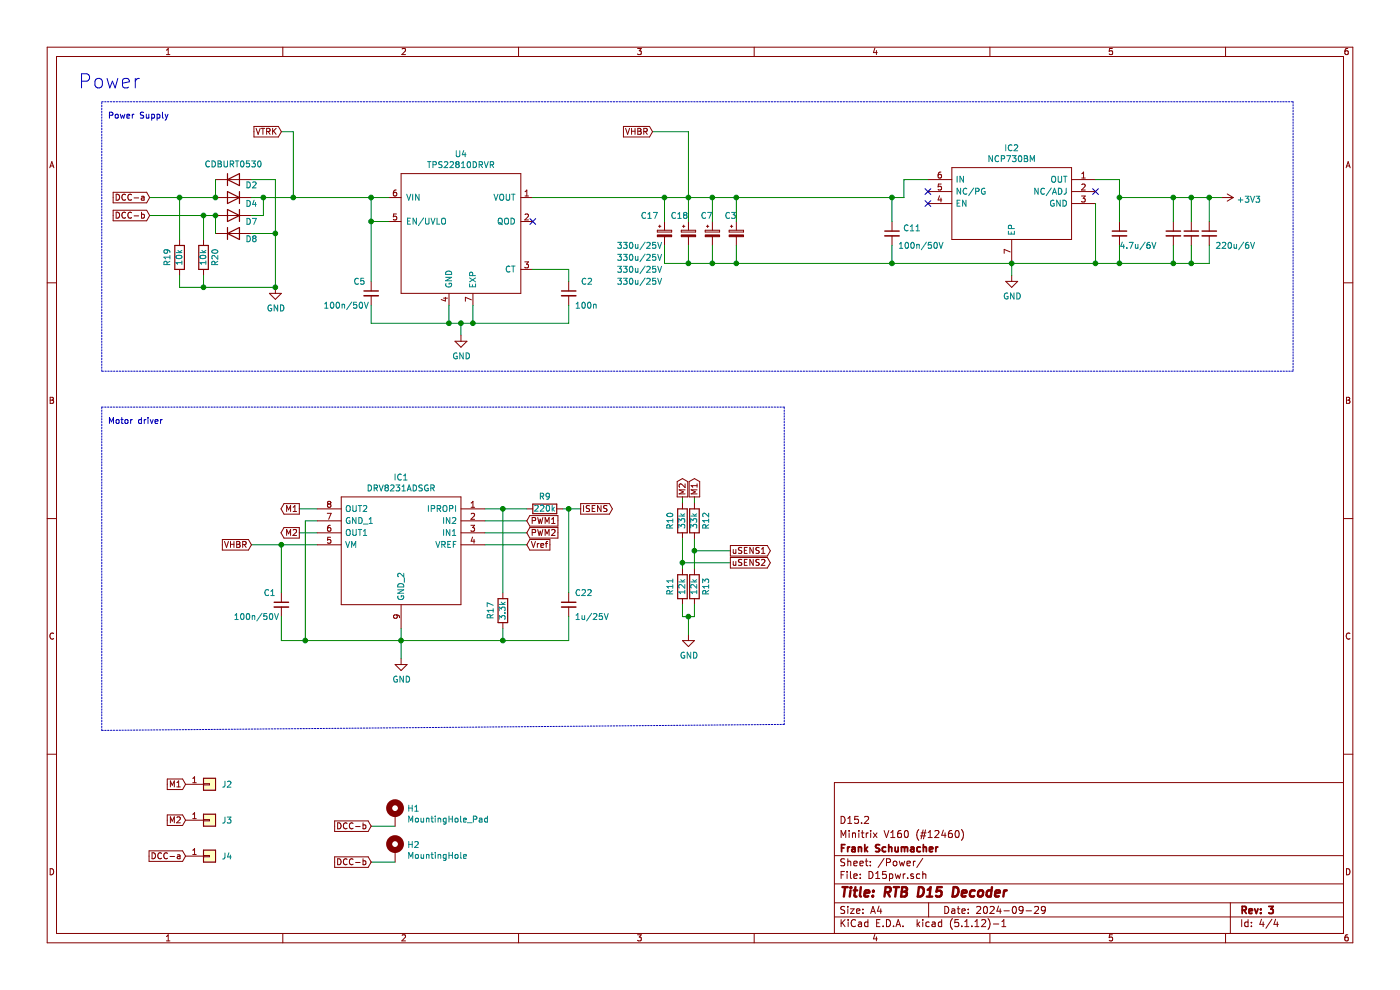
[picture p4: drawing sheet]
EESchema Schematic File Version 4
EELAYER 30 0
EELAYER END
$Descr A4 11693 8268
encoding utf-8
Sheet 4 4
Title "RTB D15 Decoder"
Date "2024-09-29"
Rev "3"
Comp "Frank Schumacher"
Comment1 "Minitrix V160 (#12460)"
Comment2 "D15.2"
Comment3 ""
Comment4 ""
$EndDescr
Text Notes 650  750  0    118  ~ 0
Power
$Comp
L power:GND #PWR?
U 1 1
P 8450 2300
AR Path="/5B6C6B9D/5F4F5167" Ref="#PWR?"  Part="1" 
AR Path="/5CA7768A/5F4F5167" Ref="#PWR0105"  Part="1" 
F 0 "#PWR0105" H 8450 2050 50  0001 C CNN
F 1 "GND" H 8455 2127 50  0000 C CNN
F 2 "" H 8450 2300 50  0001 C CNN
F 3 "" H 8450 2300 50  0001 C CNN
	1    8450 2300
	1    0    0    -1  
$EndComp
Wire Wire Line
	9350 1850 9350 1650
Text GLabel 5450 1100 0    50   Input ~ 0
VHBR
$Comp
L power:+3V3 #PWR0160
U 1 1
P 10200 1650
F 0 "#PWR0160" H 10200 1500 50  0001 C CNN
F 1 "+3V3" V 10215 1778 50  0000 L CNN
F 2 "" H 10200 1650 50  0001 C CNN
F 3 "" H 10200 1650 50  0001 C CNN
	1    10200 1650
	0    1    1    0   
$EndComp
Wire Wire Line
	9350 2050 9350 2200
$Comp
L Device:C_Small C?
U 1 1
P 9350 1950
AR Path="/5B6C6B9D/5F4F5173" Ref="C?"  Part="1" 
AR Path="/5CA7768A/5F4F5173" Ref="C12"  Part="1" 
F 0 "C12" H 9442 1996 50  0001 L CNN
F 1 "4.7u/6V" H 9350 1850 50  0000 L CNN
F 2 "Capacitor_SMD:C_0402_1005Metric" H 9350 1950 50  0001 C CNN
F 3 "~" H 9350 1950 50  0001 C CNN
	1    9350 1950
	1    0    0    -1  
$EndComp
$Comp
L power:GND #PWR?
U 1 1
P 3350 5500
AR Path="/5B6C6B9D/60B986FC" Ref="#PWR?"  Part="1" 
AR Path="/5CA7768A/60B986FC" Ref="#PWR0101"  Part="1" 
F 0 "#PWR0101" H 3350 5250 50  0001 C CNN
F 1 "GND" H 3355 5327 50  0000 C CNN
F 2 "" H 3350 5500 50  0001 C CNN
F 3 "" H 3350 5500 50  0001 C CNN
	1    3350 5500
	1    0    0    -1  
$EndComp
Text GLabel 2500 4250 0    50   Output ~ 0
M1
Text GLabel 2100 4550 0    50   Input ~ 0
VHBR
Text GLabel 4850 4250 2    50   Output ~ 0
ISENS
Text GLabel 4400 4450 2    50   Input ~ 0
PWM2
Text GLabel 4400 4350 2    50   Input ~ 0
PWM1
$Comp
L Device:D D?
U 1 1
P 1950 1500
AR Path="/5B6C6B9D/60BABCBE" Ref="D?"  Part="1" 
AR Path="/5CA7768A/60BABCBE" Ref="D2"  Part="1" 
F 0 "D2" H 2100 1550 50  0000 C CNN
F 1 "CDBURT0530" H 1950 1375 50  0000 C CNN
F 2 "Diode_SMD:D_0603_1608Metric" H 1950 1500 50  0001 C CNN
F 3 "~" H 1950 1500 50  0001 C CNN
	1    1950 1500
	1    0    0    1   
$EndComp
$Comp
L Device:D D?
U 1 1
P 1950 1650
AR Path="/5B6C6B9D/60BAC958" Ref="D?"  Part="1" 
AR Path="/5CA7768A/60BAC958" Ref="D4"  Part="1" 
F 0 "D4" H 1800 1600 50  0000 C CNN
F 1 "CDBURT0530" H 1950 1525 50  0001 C CNN
F 2 "Diode_SMD:D_0603_1608Metric" H 1950 1650 50  0001 C CNN
F 3 "~" H 1950 1650 50  0001 C CNN
	1    1950 1650
	-1   0    0    -1  
$EndComp
$Comp
L Device:D D?
U 1 1
P 1950 1800
AR Path="/5B6C6B9D/60BAD196" Ref="D?"  Part="1" 
AR Path="/5CA7768A/60BAD196" Ref="D7"  Part="1" 
F 0 "D7" H 1800 1750 50  0000 C CNN
F 1 "CDBURT0530" H 1950 1675 50  0001 C CNN
F 2 "Diode_SMD:D_0603_1608Metric" H 1950 1800 50  0001 C CNN
F 3 "~" H 1950 1800 50  0001 C CNN
	1    1950 1800
	-1   0    0    -1  
$EndComp
$Comp
L Device:D D?
U 1 1
P 1950 1950
AR Path="/5B6C6B9D/60BAD31F" Ref="D?"  Part="1" 
AR Path="/5CA7768A/60BAD31F" Ref="D8"  Part="1" 
F 0 "D8" H 2100 2000 50  0000 C CNN
F 1 "CDBURT0530" H 1950 1825 50  0001 C CNN
F 2 "Diode_SMD:D_0603_1608Metric" H 1950 1950 50  0001 C CNN
F 3 "~" H 1950 1950 50  0001 C CNN
	1    1950 1950
	1    0    0    1   
$EndComp
Wire Wire Line
	1800 1500 1800 1650
Connection ~ 1800 1650
Wire Wire Line
	1800 1800 1800 1950
Connection ~ 1800 1800
Wire Wire Line
	2100 1650 2200 1650
Wire Wire Line
	2100 1800 2200 1800
Text GLabel 1250 1800 0    50   Input ~ 0
DCC-b
Wire Wire Line
	2300 1950 2300 1500
Wire Wire Line
	2100 1500 2300 1500
Wire Wire Line
	2100 1950 2300 1950
Connection ~ 2300 1950
Wire Wire Line
	2200 1650 2200 1800
$Comp
L Device:R R9
U 1 1
P 4550 4250
F 0 "R9" V 4650 4250 50  0000 C CNN
F 1 "220k" V 4550 4250 50  0000 C CNN
F 2 "Resistor_SMD:R_0402_1005Metric" V 4480 4250 50  0001 C CNN
F 3 "~" H 4550 4250 50  0001 C CNN
	1    4550 4250
	0    -1   -1   0   
$EndComp
$Comp
L Device:R R10
U 1 1
P 5700 4350
F 0 "R10" V 5800 4350 50  0000 C CNN
F 1 "33k" V 5700 4350 50  0000 C CNN
F 2 "Resistor_SMD:R_0402_1005Metric" V 5630 4350 50  0001 C CNN
F 3 "~" H 5700 4350 50  0001 C CNN
	1    5700 4350
	-1   0    0    1   
$EndComp
$Comp
L Device:R R12
U 1 1
P 5800 4350
F 0 "R12" V 5700 4350 50  0000 C CNN
F 1 "33k" V 5800 4350 50  0000 C CNN
F 2 "Resistor_SMD:R_0402_1005Metric" V 5730 4350 50  0001 C CNN
F 3 "~" H 5800 4350 50  0001 C CNN
	1    5800 4350
	-1   0    0    1   
$EndComp
Wire Wire Line
	5700 4200 5700 4150
Wire Wire Line
	5800 4200 5800 4150
$Comp
L Device:R R11
U 1 1
P 5700 4900
F 0 "R11" V 5800 4900 50  0000 C CNN
F 1 "12k" V 5700 4900 50  0000 C CNN
F 2 "Resistor_SMD:R_0402_1005Metric" V 5630 4900 50  0001 C CNN
F 3 "~" H 5700 4900 50  0001 C CNN
	1    5700 4900
	-1   0    0    1   
$EndComp
$Comp
L Device:R R13
U 1 1
P 5800 4900
F 0 "R13" V 5700 4900 50  0000 C CNN
F 1 "12k" V 5800 4900 50  0000 C CNN
F 2 "Resistor_SMD:R_0402_1005Metric" V 5730 4900 50  0001 C CNN
F 3 "~" H 5800 4900 50  0001 C CNN
	1    5800 4900
	-1   0    0    1   
$EndComp
Wire Wire Line
	5750 5150 5750 5300
$Comp
L power:GND #PWR?
U 1 1
P 5750 5300
AR Path="/5B6C6B9D/60B77AB2" Ref="#PWR?"  Part="1" 
AR Path="/5CA7768A/60B77AB2" Ref="#PWR0107"  Part="1" 
F 0 "#PWR0107" H 5750 5050 50  0001 C CNN
F 1 "GND" H 5755 5127 50  0000 C CNN
F 2 "" H 5750 5300 50  0001 C CNN
F 3 "" H 5750 5300 50  0001 C CNN
	1    5750 5300
	1    0    0    -1  
$EndComp
Text GLabel 6100 4600 2    50   Output ~ 0
uSENS1
Wire Wire Line
	5800 4600 6100 4600
Text GLabel 6100 4700 2    50   Output ~ 0
uSENS2
Text GLabel 5700 4150 1    50   Output ~ 0
M2
Text GLabel 5800 4150 1    50   Output ~ 0
M1
Wire Wire Line
	5700 4700 6100 4700
Wire Wire Line
	5800 4500 5800 4600
Connection ~ 5700 4700
Wire Wire Line
	5700 4700 5700 4750
Connection ~ 5800 4600
Wire Wire Line
	5800 4600 5800 4750
Wire Wire Line
	5700 4500 5700 4700
Connection ~ 2200 1650
Text GLabel 2350 1100 0    50   Input ~ 0
VTRK
Wire Wire Line
	2450 1650 2450 1100
Wire Wire Line
	2450 1100 2350 1100
$Comp
L Device:R R17
U 1 1
P 4200 5100
F 0 "R17" V 4300 5100 50  0000 C CNN
F 1 "3.3k" V 4200 5100 50  0000 C CNN
F 2 "Resistor_SMD:R_0402_1005Metric" V 4130 5100 50  0001 C CNN
F 3 "~" H 4200 5100 50  0001 C CNN
	1    4200 5100
	-1   0    0    1   
$EndComp
Wire Wire Line
	5700 5050 5700 5150
Wire Wire Line
	5700 5150 5750 5150
Wire Wire Line
	5750 5150 5800 5150
Wire Wire Line
	5800 5150 5800 5050
Connection ~ 5750 5150
$Comp
L Device:C_Small C?
U 1 1
P 2350 5050
AR Path="/5B6C6B9D/60EF6A0C" Ref="C?"  Part="1" 
AR Path="/5CA7768A/60EF6A0C" Ref="C1"  Part="1" 
F 0 "C1" H 2200 5150 50  0000 L CNN
F 1 "100n/50V" H 1950 4950 50  0000 L CNN
F 2 "Capacitor_SMD:C_0402_1005Metric" H 2350 5050 50  0001 C CNN
F 3 "~" H 2350 5050 50  0001 C CNN
	1    2350 5050
	1    0    0    -1  
$EndComp
Wire Wire Line
	7450 1850 7450 1650
Wire Wire Line
	7450 2050 7450 2200
Connection ~ 5750 1650
$Comp
L RTB:TPS22810DRVR U4
U 1 1
P 3850 1950
F 0 "U4" H 3850 2615 50  0000 C CNN
F 1 "TPS22810DRVR" H 3850 2524 50  0000 C CNN
F 2 "Package_DFN_QFN:DFN-6-1EP_2x2mm_P0.65mm_EP1x1.6mm" H 3850 2550 50  0001 C CNN
F 3 "" H 3850 1950 50  0001 C CNN
	1    3850 1950
	1    0    0    -1  
$EndComp
Wire Wire Line
	3100 1650 3100 1850
Wire Wire Line
	3100 1850 3250 1850
Connection ~ 3100 1650
Wire Wire Line
	3100 1650 3250 1650
Wire Wire Line
	3750 2550 3750 2700
Wire Wire Line
	3750 2700 3850 2700
Wire Wire Line
	3950 2700 3950 2550
$Comp
L power:GND #PWR?
U 1 1
P 3850 2800
AR Path="/5B6C6B9D/60F78B92" Ref="#PWR?"  Part="1" 
AR Path="/5CA7768A/60F78B92" Ref="#PWR0106"  Part="1" 
F 0 "#PWR0106" H 3850 2550 50  0001 C CNN
F 1 "GND" H 3855 2627 50  0000 C CNN
F 2 "" H 3850 2800 50  0001 C CNN
F 3 "" H 3850 2800 50  0001 C CNN
	1    3850 2800
	1    0    0    -1  
$EndComp
Connection ~ 3850 2700
Wire Wire Line
	3850 2700 3950 2700
$Comp
L power:GND #PWR?
U 1 1
P 2300 2400
AR Path="/5B6C6B9D/60F79450" Ref="#PWR?"  Part="1" 
AR Path="/5CA7768A/60F79450" Ref="#PWR0115"  Part="1" 
F 0 "#PWR0115" H 2300 2150 50  0001 C CNN
F 1 "GND" H 2305 2227 50  0000 C CNN
F 2 "" H 2300 2400 50  0001 C CNN
F 3 "" H 2300 2400 50  0001 C CNN
	1    2300 2400
	1    0    0    -1  
$EndComp
NoConn ~ 4450 1850
Wire Wire Line
	5750 1100 5750 1650
Wire Wire Line
	5450 1100 5750 1100
Wire Wire Line
	3850 2700 3850 2800
Wire Wire Line
	8450 2300 8450 2200
Connection ~ 2450 1650
Wire Wire Line
	2200 1650 2450 1650
$Comp
L RTB:NCP730BMT330TBG IC2
U 1 1
P 9150 1500
F 0 "IC2" H 9850 1765 50  0000 C CNN
F 1 "NCP730BM" H 9850 1674 50  0000 C CNN
F 2 "Package_SON:WSON-6-1EP_2x2mm_P0.65mm_EP1x1.6mm_ThermalVias" H 10400 1600 50  0001 L CNN
F 3 "https://www.mouser.de/datasheet/2/308/NCP730-D-1760032.pdf" H 10400 1500 50  0001 L CNN
F 4 "LDO Regulator Pos 3.3V 0.15A 6-Pin WDFN EP T/R" H 10400 1400 50  0001 L CNN "Description"
F 5 "0.8" H 10400 1300 50  0001 L CNN "Height"
F 6 "863-NCP730BMT330TBG" H 10400 1200 50  0001 L CNN "Mouser Part Number"
F 7 "https://www.mouser.co.uk/ProductDetail/onsemi/NCP730BMT330TBG?qs=xZ%2FP%252Ba9zWqYJIxqIDY%252BSGg%3D%3D" H 10400 1100 50  0001 L CNN "Mouser Price/Stock"
F 8 "ON Semiconductor" H 10400 1000 50  0001 L CNN "Manufacturer_Name"
F 9 "NCP730BMT330TBG" H 10400 900 50  0001 L CNN "Manufacturer_Part_Number"
	1    9150 1500
	-1   0    0    -1  
$EndComp
Wire Wire Line
	7550 1650 7550 1500
Wire Wire Line
	7550 1500 7750 1500
Wire Wire Line
	9150 1500 9350 1500
Wire Wire Line
	9350 1500 9350 1650
Wire Wire Line
	9150 1700 9150 2200
Connection ~ 9150 2200
Wire Wire Line
	9150 2200 9350 2200
$Comp
L Device:R R20
U 1 1
P 1700 2150
F 0 "R20" V 1600 2150 50  0000 C CNN
F 1 "10k" V 1700 2150 50  0000 C CNN
F 2 "Resistor_SMD:R_0402_1005Metric" V 1630 2150 50  0001 C CNN
F 3 "~" H 1700 2150 50  0001 C CNN
	1    1700 2150
	-1   0    0    1   
$EndComp
Wire Wire Line
	1700 2000 1700 1800
Connection ~ 1700 1800
Wire Wire Line
	1700 1800 1800 1800
Wire Wire Line
	1700 2300 1700 2400
Wire Wire Line
	1700 2400 2300 2400
Connection ~ 2300 2400
Text GLabel 1250 1650 0    50   Input ~ 0
DCC-a
Wire Wire Line
	1250 1800 1700 1800
$Comp
L Device:R R19
U 1 1
P 1500 2150
F 0 "R19" V 1600 2150 50  0000 C CNN
F 1 "10k" V 1500 2150 50  0000 C CNN
F 2 "Resistor_SMD:R_0402_1005Metric" V 1430 2150 50  0001 C CNN
F 3 "~" H 1500 2150 50  0001 C CNN
	1    1500 2150
	-1   0    0    1   
$EndComp
Wire Wire Line
	1500 2000 1500 1650
Wire Wire Line
	1800 1650 1500 1650
Wire Wire Line
	1500 1650 1250 1650
Connection ~ 1500 1650
Wire Wire Line
	1500 2300 1500 2400
Wire Wire Line
	1500 2400 1700 2400
Connection ~ 1700 2400
$Comp
L Device:C_Small C?
U 1 1
P 4750 5050
AR Path="/5B6C6B9D/61C7D46B" Ref="C?"  Part="1" 
AR Path="/5CA7768A/61C7D46B" Ref="C22"  Part="1" 
F 0 "C22" H 4800 5150 50  0000 L CNN
F 1 "1u/25V" H 4800 4950 50  0000 L CNN
F 2 "Capacitor_SMD:C_0402_1005Metric" H 4750 5050 50  0001 C CNN
F 3 "~" H 4750 5050 50  0001 C CNN
	1    4750 5050
	1    0    0    -1  
$EndComp
$Comp
L Mechanical:MountingHole_Pad H2
U 1 1
P 3300 7100
F 0 "H2" H 3400 7146 50  0000 L CNN
F 1 "MountingHole" H 3400 7055 50  0000 L CNN
F 2 "TestPoint:TestPoint_THTPad_2.5x2.5mm_Drill1.2mm" H 3300 7100 50  0001 C CNN
F 3 "~" H 3300 7100 50  0001 C CNN
	1    3300 7100
	1    0    0    -1  
$EndComp
$Comp
L Connector_Generic:Conn_01x01 J2
U 1 1
P 1750 6550
F 0 "J2" H 1850 6550 50  0000 L CNN
F 1 "Conn_01x01" H 1830 6501 50  0001 L CNN
F 2 "TestPoint:TestPoint_THTPad_2.0x2.0mm_Drill1.0mm" H 1750 6550 50  0001 C CNN
F 3 "~" H 1750 6550 50  0001 C CNN
	1    1750 6550
	1    0    0    -1  
$EndComp
Text GLabel 1550 6550 0    50   Input ~ 0
M1
$Comp
L Connector_Generic:Conn_01x01 J3
U 1 1
P 1750 6850
F 0 "J3" H 1850 6850 50  0000 L CNN
F 1 "Conn_01x01" H 1830 6801 50  0001 L CNN
F 2 "TestPoint:TestPoint_THTPad_2.0x2.0mm_Drill1.0mm" H 1750 6850 50  0001 C CNN
F 3 "~" H 1750 6850 50  0001 C CNN
	1    1750 6850
	1    0    0    -1  
$EndComp
Text GLabel 1550 6850 0    50   Input ~ 0
M2
$Comp
L Connector_Generic:Conn_01x01 J4
U 1 1
P 1750 7150
F 0 "J4" H 1850 7150 50  0000 L CNN
F 1 "Conn_01x01" H 1830 7101 50  0001 L CNN
F 2 "TestPoint:TestPoint_Pad_D2.5mm" H 1750 7150 50  0001 C CNN
F 3 "~" H 1750 7150 50  0001 C CNN
	1    1750 7150
	1    0    0    -1  
$EndComp
Text GLabel 1550 7150 0    50   Input ~ 0
DCC-a
$Comp
L Device:C_Small C?
U 1 1
P 4750 2450
AR Path="/5B6C6B9D/61F386A9" Ref="C?"  Part="1" 
AR Path="/5CA7768A/61F386A9" Ref="C2"  Part="1" 
F 0 "C2" H 4850 2550 50  0000 L CNN
F 1 "100n" H 4800 2350 50  0000 L CNN
F 2 "Capacitor_SMD:C_0402_1005Metric" H 4750 2450 50  0001 C CNN
F 3 "~" H 4750 2450 50  0001 C CNN
	1    4750 2450
	1    0    0    -1  
$EndComp
Wire Wire Line
	4450 2250 4750 2250
Wire Wire Line
	4750 2250 4750 2350
Wire Wire Line
	3950 2700 4750 2700
Wire Wire Line
	4750 2700 4750 2550
Connection ~ 3950 2700
Wire Wire Line
	2300 1950 2300 2400
$Comp
L Device:C_Small C?
U 1 1
P 3100 2450
AR Path="/5B6C6B9D/61F54FF7" Ref="C?"  Part="1" 
AR Path="/5CA7768A/61F54FF7" Ref="C5"  Part="1" 
F 0 "C5" H 2950 2550 50  0000 L CNN
F 1 "100n/50V" H 2700 2350 50  0000 L CNN
F 2 "Capacitor_SMD:C_0402_1005Metric" H 3100 2450 50  0001 C CNN
F 3 "~" H 3100 2450 50  0001 C CNN
	1    3100 2450
	1    0    0    -1  
$EndComp
Wire Wire Line
	3100 2350 3100 1850
Connection ~ 3100 1850
Wire Wire Line
	3100 2550 3100 2700
Wire Wire Line
	3100 2700 3750 2700
Connection ~ 3750 2700
$Comp
L Device:C_Small C?
U 1 1
P 7450 1950
AR Path="/5B6C6B9D/61F1A086" Ref="C?"  Part="1" 
AR Path="/5CA7768A/61F1A086" Ref="C11"  Part="1" 
F 0 "C11" H 7542 1996 50  0000 L CNN
F 1 "100n/50V" H 7500 1850 50  0000 L CNN
F 2 "Capacitor_SMD:C_0402_1005Metric" H 7450 1950 50  0001 C CNN
F 3 "~" H 7450 1950 50  0001 C CNN
	1    7450 1950
	1    0    0    -1  
$EndComp
Wire Wire Line
	3300 6900 3100 6900
Wire Wire Line
	3300 7200 3100 7200
Text GLabel 3100 6900 0    50   Input ~ 0
DCC-b
Text GLabel 3100 7200 0    50   Input ~ 0
DCC-b
$Comp
L Mechanical:MountingHole_Pad H1
U 1 1
P 3300 6800
F 0 "H1" H 3400 6849 50  0000 L CNN
F 1 "MountingHole_Pad" H 3400 6758 50  0000 L CNN
F 2 "TestPoint:TestPoint_THTPad_2.5x2.5mm_Drill1.2mm" H 3300 6800 50  0001 C CNN
F 3 "~" H 3300 6800 50  0001 C CNN
	1    3300 6800
	1    0    0    -1  
$EndComp
$Comp
L Device:CP_Small C7
U 1 1
P 5950 1950
F 0 "C7" H 5850 2100 50  0000 L CNN
F 1 "330u/25V" H 5150 1650 50  0000 L CNN
F 2 "Capacitor_Tantalum_SMD:CP_EIA-7361-38_AVX-V" H 5950 1950 50  0001 C CNN
F 3 "~" H 5950 1950 50  0001 C CNN
	1    5950 1950
	1    0    0    -1  
$EndComp
Wire Wire Line
	5950 1850 5950 1650
Wire Wire Line
	5950 2050 5950 2200
$Comp
L Device:CP_Small C18
U 1 1
P 5750 1950
F 0 "C18" H 5600 2100 50  0000 L CNN
F 1 "330u/25V" H 5150 1750 50  0000 L CNN
F 2 "Capacitor_Tantalum_SMD:CP_EIA-7361-38_AVX-V" H 5750 1950 50  0001 C CNN
F 3 "~" H 5750 1950 50  0001 C CNN
	1    5750 1950
	1    0    0    -1  
$EndComp
Wire Wire Line
	5750 1850 5750 1650
Wire Wire Line
	5750 2050 5750 2200
$Comp
L Device:CP_Small C17
U 1 1
P 5550 1950
F 0 "C17" H 5350 2100 50  0000 L CNN
F 1 "330u/25V" H 5150 1850 50  0000 L CNN
F 2 "Capacitor_Tantalum_SMD:CP_EIA-7361-38_AVX-V" H 5550 1950 50  0001 C CNN
F 3 "~" H 5550 1950 50  0001 C CNN
	1    5550 1950
	1    0    0    -1  
$EndComp
Wire Wire Line
	5550 2050 5550 2200
Wire Wire Line
	5550 1850 5550 1650
NoConn ~ 9150 1600
NoConn ~ 7750 1600
NoConn ~ 7750 1700
Connection ~ 8450 2200
Wire Wire Line
	8450 2200 9150 2200
Wire Notes Line
	850  850  10800 850 
Wire Notes Line
	10800 850  10800 3100
Wire Notes Line
	10800 3100 850  3100
Wire Notes Line
	850  3100 850  850 
Wire Notes Line
	850  3400 6550 3400
Wire Notes Line
	6550 3400 6550 6050
Wire Notes Line
	6550 6050 850  6100
Wire Notes Line
	850  6100 850  3400
Text Notes 900  3550 0    50   ~ 0
Motor driver
Text Notes 900  1000 0    50   ~ 0
Power Supply
$Comp
L RTB:DRV8231ADSGR IC1
U 1 1
P 4050 4250
F 0 "IC1" H 4750 4515 50  0000 C CNN
F 1 "DRV8231ADSGR" H 4750 4424 50  0000 C CNN
F 2 "SON50P200X200X80-9N" H 5300 4350 50  0001 L CNN
F 3 "https://www.ti.com/lit/ds/symlink/drv8231a.pdf?ts=1648534030931&ref_url=https%253A%252F%252Fwww.ti.com%252Fproduct%252FDRV8231A%253FkeyMatch%253DDRV8231ADSGR%2526tisearch%253Dsearch-everything%2526usecase%253DOPN" H 5300 4250 50  0001 L CNN
F 4 "DRV8231: 4.5-V to 33-V, 600-m, shunt" H 5300 4150 50  0001 L CNN "Description"
F 5 "0.8" H 5300 4050 50  0001 L CNN "Height"
F 6 "595-DRV8231ADSGR" H 5300 3950 50  0001 L CNN "Mouser Part Number"
F 7 "https://www.mouser.co.uk/ProductDetail/Texas-Instruments/DRV8231ADSGR?qs=Rp5uXu7WBW%252BKZGX8zD3MhQ%3D%3D" H 5300 3850 50  0001 L CNN "Mouser Price/Stock"
F 8 "Texas Instruments" H 5300 3750 50  0001 L CNN "Manufacturer_Name"
F 9 "DRV8231ADSGR" H 5300 3650 50  0001 L CNN "Manufacturer_Part_Number"
	1    4050 4250
	-1   0    0    -1  
$EndComp
Text GLabel 2500 4450 0    50   Output ~ 0
M2
Wire Wire Line
	2500 4250 2650 4250
Wire Wire Line
	2500 4450 2650 4450
Wire Wire Line
	2650 4350 2550 4350
Wire Wire Line
	2550 5350 3350 5350
Wire Wire Line
	3350 5350 3350 5250
Wire Wire Line
	3350 5350 3350 5500
Connection ~ 3350 5350
Wire Wire Line
	2550 4350 2550 5350
Wire Wire Line
	2100 4550 2350 4550
Wire Wire Line
	2350 4950 2350 4550
Connection ~ 2350 4550
Wire Wire Line
	2350 4550 2650 4550
Wire Wire Line
	2350 5150 2350 5350
Wire Wire Line
	2350 5350 2550 5350
Connection ~ 2550 5350
Wire Wire Line
	4200 4950 4200 4250
Wire Wire Line
	4200 4250 4050 4250
Wire Wire Line
	4050 4350 4400 4350
Wire Wire Line
	4050 4450 4400 4450
Wire Wire Line
	4200 5250 4200 5350
Wire Wire Line
	4200 5350 3350 5350
Wire Wire Line
	4400 4250 4200 4250
Connection ~ 4200 4250
Wire Wire Line
	4700 4250 4750 4250
Wire Wire Line
	4750 4950 4750 4250
Connection ~ 4750 4250
Wire Wire Line
	4750 4250 4850 4250
Wire Wire Line
	4750 5150 4750 5350
Wire Wire Line
	4750 5350 4200 5350
Connection ~ 4200 5350
Text GLabel 4400 4550 2    50   Input ~ 0
Vref
Wire Wire Line
	4050 4550 4400 4550
Connection ~ 7450 1650
Wire Wire Line
	7450 1650 7550 1650
Connection ~ 7450 2200
Wire Wire Line
	5750 1650 5950 1650
Connection ~ 5550 1650
Wire Wire Line
	5550 1650 5750 1650
Wire Wire Line
	5550 2200 5750 2200
Connection ~ 5750 2200
Wire Wire Line
	5750 2200 5950 2200
Connection ~ 5950 1650
Wire Wire Line
	5950 1650 6150 1650
Connection ~ 5950 2200
Wire Wire Line
	5950 2200 6150 2200
Wire Wire Line
	4450 1650 5550 1650
$Comp
L Device:CP_Small C3
U 1 1
P 6150 1950
F 0 "C3" H 6050 2100 50  0000 L CNN
F 1 "330u/25V" H 5150 1550 50  0000 L CNN
F 2 "Capacitor_Tantalum_SMD:CP_EIA-7361-38_AVX-V" H 6150 1950 50  0001 C CNN
F 3 "~" H 6150 1950 50  0001 C CNN
	1    6150 1950
	1    0    0    -1  
$EndComp
Wire Wire Line
	6150 1850 6150 1650
Wire Wire Line
	6150 2050 6150 2200
Connection ~ 6150 1650
Wire Wire Line
	6150 1650 7450 1650
Connection ~ 6150 2200
Wire Wire Line
	6150 2200 7450 2200
Wire Wire Line
	2450 1650 3100 1650
$Comp
L Device:C_Small C?
U 1 1
P 9800 1950
AR Path="/5B6C6B9D/66E1A980" Ref="C?"  Part="1" 
AR Path="/5CA7768A/66E1A980" Ref="C4"  Part="1" 
F 0 "C4" H 9892 1996 50  0001 L CNN
F 1 "220u/6V" H 10150 1850 50  0000 L CNN
F 2 "Capacitor_SMD:C_1206_3216Metric" H 9800 1950 50  0001 C CNN
F 3 "~" H 9800 1950 50  0001 C CNN
	1    9800 1950
	1    0    0    -1  
$EndComp
Wire Wire Line
	9800 2200 9800 2050
Wire Wire Line
	9800 1850 9800 1650
$Comp
L Device:C_Small C?
U 1 1
P 9950 1950
AR Path="/5B6C6B9D/66E225EB" Ref="C?"  Part="1" 
AR Path="/5CA7768A/66E225EB" Ref="C14"  Part="1" 
F 0 "C14" H 10042 1996 50  0001 L CNN
F 1 "220u/6V" H 9600 1850 50  0001 L CNN
F 2 "Capacitor_SMD:C_1206_3216Metric" H 9950 1950 50  0001 C CNN
F 3 "~" H 9950 1950 50  0001 C CNN
	1    9950 1950
	1    0    0    -1  
$EndComp
Wire Wire Line
	9950 2200 9950 2050
Wire Wire Line
	9950 1850 9950 1650
Connection ~ 9350 1650
Connection ~ 9350 2200
Wire Wire Line
	9350 1650 9800 1650
Wire Wire Line
	9350 2200 9800 2200
Connection ~ 9800 1650
Wire Wire Line
	9800 1650 9950 1650
Connection ~ 9800 2200
Wire Wire Line
	9800 2200 9950 2200
Connection ~ 9950 1650
Connection ~ 9950 2200
Wire Wire Line
	9950 2200 10100 2200
Wire Wire Line
	9950 1650 10100 1650
$Comp
L Device:C_Small C?
U 1 1
P 10100 1950
AR Path="/5B6C6B9D/66E36213" Ref="C?"  Part="1" 
AR Path="/5CA7768A/66E36213" Ref="C15"  Part="1" 
F 0 "C15" H 10192 1996 50  0001 L CNN
F 1 "220u/6V" H 9750 1850 50  0001 L CNN
F 2 "Capacitor_SMD:C_1206_3216Metric" H 10100 1950 50  0001 C CNN
F 3 "~" H 10100 1950 50  0001 C CNN
	1    10100 1950
	1    0    0    -1  
$EndComp
Wire Wire Line
	10100 2200 10100 2050
Wire Wire Line
	10100 1850 10100 1650
Connection ~ 10100 1650
Wire Wire Line
	10100 1650 10200 1650
Wire Wire Line
	7450 2200 8450 2200
$EndSCHEMATC
